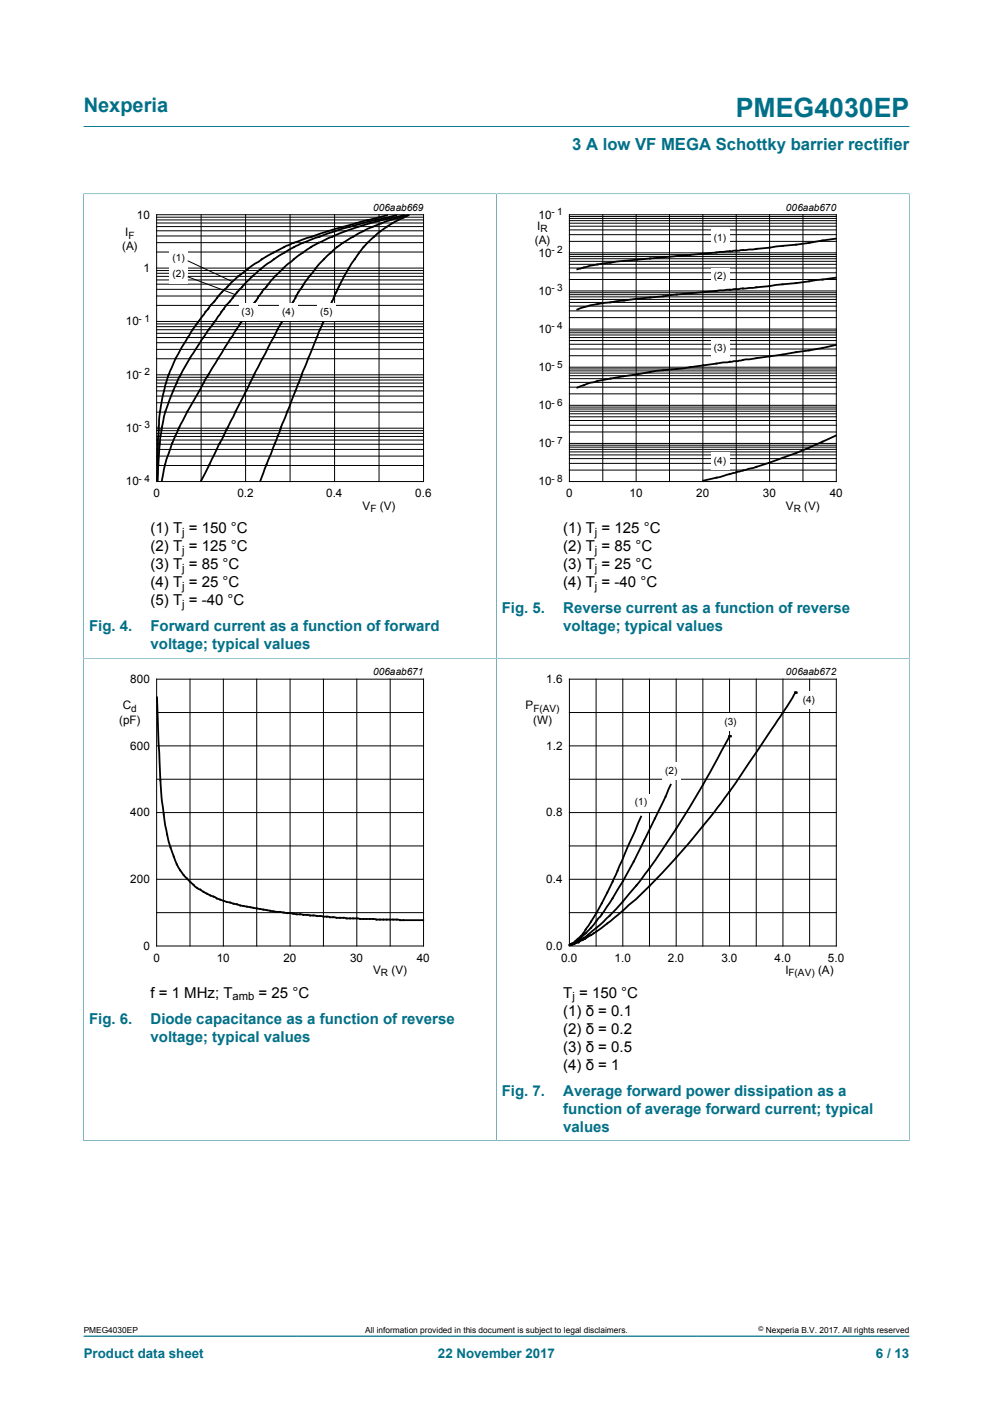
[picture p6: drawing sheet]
<svg xmlns="http://www.w3.org/2000/svg" width="210mm" height="297mm" viewBox="0 0 210 297" stroke-linecap="round" stroke-linejoin="round" font-family="sans-serif">
<path d="M17.7 26.8h174.6M17.7 40.9v98.3h87.3v-98.2h-87.4M17.7 282.6h174.6" fill="none" stroke="#007088" stroke-width=".21"/>
<path d="M20.4 42.6h81.9v66.3h-81.9z" fill="none" stroke="#fff" stroke-width=".21"/>
<g fill="none" stroke="#000" stroke-width=".21">
<path d="M33.1 45.4h56.5v56.5h-56.5zM33.1 59.2h56.5M33.1 58.5h56.5M33.1 57.8h56.5M33.1 57.2h56.5M33.1 56.7h56.5M33.1 53.3h56.5M33.1 51.3h56.5M33.1 49.9h56.5M33.1 48.8h56.5M33.1 47.9h56.5M33.1 47.2h56.5"/>
<path d="M33.1 46.5h56.5M33.1 45.9h56.5M42.5 45.4v56.5M51.9 45.4v56.5M61.3 45.4v56.5M70.8 45.4v56.5M80.2 45.4v56.5M33.1 79.8h56.5M33.1 79.3h56.5M33.1 75.9h56.5M33.1 73.9h56.5M33.1 72.5h56.5"/>
<path d="M33.1 71.4h56.5M33.1 70.5h56.5M33.1 69.8h56.5M33.1 69.1h56.5M33.1 68.5h56.5M33.1 68h56.5M33.1 64.6h56.5M33.1 62.6h56.5M33.1 61.2h56.5M33.1 60.1h56.5M33.1 98.5h56.5M33.1 96.5h56.5"/>
<path d="M33.1 95.1h56.5M33.1 94h56.5M33.1 93.1h56.5M33.1 92.3h56.5M33.1 91.7h56.5M33.1 91.1h56.5M33.1 90.6h56.5M33.1 87.2h56.5M33.1 85.2h56.5M33.1 83.8h56.5M33.1 82.7h56.5M33.1 81.8h56.5"/>
<path d="M33.1 81h56.5M33.1 80.4h56.5"/>
</g>
<g fill="#fff">
<path d="M35.9 52.9h3.9v3.7h-3.9z"/>
<path d="M35.9 56.3h3.9v3.6h-3.9z"/>
</g>
<path d="M39.7 58.5l10.1 3.9M39.7 55.2l9.4 4.3" fill="none" stroke="#000" stroke-width=".21"/>
<path d="M81.8 45.5a151.1 151.1 0 0 0-21.3 6.5 42 42 0 0 0-11.9 8.2 64.9 64.9 0 0 0-6.7 7.8 46.8 46.8 0 0 0-7 13.6l-.2 1.1a64.4 64.4 0 0 0-1.4 13.3v5.7M83.8 45.5a99.2 99.2 0 0 0-21.6 6.8 41.9 41.9 0 0 0-14 11.9l-1.7 2.3a94.5 94.5 0 0 0-9.1 14.5 39.5 39.5 0 0 0-3.9 17.3l-.2 3.4M85.4 45.5a63.6 63.6 0 0 0-19.6 6.8 37.1 37.1 0 0 0-11 10.3l-2.3 3.1-3.2 5.2a190.3 190.3 0 0 0-12.5 22l-.4 .9a31.4 31.4 0 0 0-2.2 7.9M86.2 45.5a36.4 36.4 0 0 0-17 8.6 55.4 55.4 0 0 0-9.6 13.9l-5.5 10.5-11.6 23.2M86.4 45.5a25.7 25.7 0 0 0-13.2 12.2l-2.3 4.5-3.5 8.2-12.3 31.3" fill="none" stroke="#000" stroke-width=".38"/>
<g fill="#fff">
<path d="M50.6 64.3h3.8v3.6h-3.8z"/>
<path d="M59.1 64.3h3.8v3.6h-3.8z"/>
<path d="M67.1 64.3h3.8v3.6h-3.8z"/>
</g>
<path d="M192.3 40.9v98.3h-87.3v-98.2h87.4" fill="none" stroke="#007088" stroke-width=".21"/>
<path d="M107.7 42.6h81.9v66.3h-81.9z" fill="none" stroke="#fff" stroke-width=".21"/>
<g fill="none" stroke="#000" stroke-width=".21">
<path d="M120.4 45.4h56.5v56.5h-56.5zM120.4 59.1h56.5M120.4 57.7h56.5M120.4 56.7h56.5M120.4 55.9h56.5M120.4 55.3h56.5M120.4 54.7h56.5M120.4 54.3h56.5M120.4 53.9h56.5M120.4 53.5h56.5M120.4 51.1h56.5M120.4 49.6h56.5"/>
<path d="M120.4 48.6h56.5M120.4 47.9h56.5M120.4 47.2h56.5M120.4 46.7h56.5M120.4 46.2h56.5M120.4 45.8h56.5M127.5 45.4v56.5M134.5 45.4v56.5M141.6 45.4v56.5M148.6 45.4v56.5M155.7 45.4v56.5M162.8 45.4v56.5"/>
<path d="M169.8 45.4v56.5M120.4 79.5h56.5M120.4 78.9h56.5M120.4 78.5h56.5M120.4 78h56.5M120.4 77.7h56.5M120.4 75.3h56.5M120.4 73.8h56.5M120.4 72.8h56.5M120.4 72h56.5M120.4 71.4h56.5M120.4 70.9h56.5"/>
<path d="M120.4 70.4h56.5M120.4 70h56.5M120.4 69.6h56.5M120.4 67.2h56.5M120.4 65.8h56.5M120.4 64.8h56.5M120.4 64h56.5M120.4 63.3h56.5M120.4 62.8h56.5M120.4 62.3h56.5M120.4 61.9h56.5M120.4 61.5h56.5"/>
<path d="M120.4 99.4h56.5M120.4 98h56.5M120.4 97h56.5M120.4 96.2h56.5M120.4 95.6h56.5M120.4 95.1h56.5M120.4 94.6h56.5M120.4 94.2h56.5M120.4 93.8h56.5M120.4 91.4h56.5M120.4 90h56.5M120.4 89h56.5"/>
<path d="M120.4 88.2h56.5M120.4 87.5h56.5M120.4 87h56.5M120.4 86.5h56.5M120.4 86.1h56.5M120.4 85.7h56.5M120.4 83.3h56.5M120.4 81.9h56.5M120.4 80.9h56.5M120.4 80.1h56.5"/>
</g>
<g fill="#fff">
<path d="M150.4 48.5h3.8v3.7h-3.8z"/>
<path d="M150.4 56.7h3.8v3.7h-3.8z"/>
<path d="M150.4 71.8h3.8v3.7h-3.8z"/>
<path d="M150.4 95.7h3.8v3.7h-3.8z"/>
</g>
<g fill="none" stroke="#000" stroke-width=".38">
<path d="M176.7 50.5a222 222 0 0 1-21.6 2.5l-23.2 2.2a48.5 48.5 0 0 0-8.9 1.5l-.9 .3M176.7 58.7a294.1 294.1 0 0 1-21.3 2.5l-16.5 1.6a144 144 0 0 0-14.1 1.8l-2.7 .9M176.7 73l-2.7 .6-8.5 1.4-21 2.9a137.2 137.2 0 0 0-15.4 2.2 24.8 24.8 0 0 0-7 1.9M176.7 92.2a112.3 112.3 0 0 1-21.3 7.8l-6.7 1.7M33.2 147.5l.5 11.7a86 86 0 0 0 2 18.8 19.3 19.3 0 0 0 3.4 7.4 14.4 14.4 0 0 0 5.4 4l.7 .3a23.7 23.7 0 0 0 7 2.1l6.3 1.1 12.7 1.3 8 .2 .4 .1 9.9 .2M154.3 155.7l-.4 .8a226.8 226.8 0 0 1-17 27.8 70.8 70.8 0 0 1-11.3 12.3l-1.8 1.6-2.1 1.3M168.2 146.5l-.2 .3a563.1 563.1 0 0 1-15.5 23.1 200.1 200.1 0 0 1-18.1 20.4l-1.4 1.2a42.1 42.1 0 0 1-10.5 7.7l-.8 .3M135.6 172.8l-2.8 6.2a92 92 0 0 1-9.4 18.4l-2.1 2.1M141.8 166l-2.1 4.7a246.6 246.6 0 0 1-10.2 19.3 33.6 33.6 0 0 1-7.8 9.4l-.4 .1M120.5 199.9h.1M120.6 199.9h.1M120.6 199.9h.2"/>
<path d="M120.8 199.8l-.1 .1M120.8 199.8h.1M120.8 199.8h.3M121.1 199.8l-.3 .1M121.3 199.5l-.5 .4M121.3 199.5l-.3 .3M121.3 199.6l-.2 .2M121.7 199.5l-.4 .1"/>
</g>
<path d="M105 139.2v102.1M17.6 241.3h174.8M17.7 241.4v-102.2h174.6v102.2" fill="none" stroke="#007088" stroke-width=".21"/>
<path d="M20.4 140.8h81.9v66.4h-81.9zM107.7 140.8h81.9v66.4h-81.9z" fill="none" stroke="#fff" stroke-width=".21"/>
<g fill="none" stroke="#000" stroke-width=".21">
<path d="M33.1 143.7h56.5v56.4h-56.5zM33.1 157.8h56.5M33.1 150.7h56.5M40.2 143.7v56.4M47.2 143.7v56.4M54.3 143.7v56.4M61.3 143.7v56.4M68.4 143.7v56.4M75.5 143.7v56.4M82.5 143.7v56.4M120.4 143.7h56.5v56.4h-56.5zM120.4 157.8h56.5"/>
<path d="M120.4 150.7h56.5M126.1 143.7v56.4M131.7 143.7v56.4M137.4 143.7v56.4M143 143.7v56.4M148.6 143.7v56.4M154.3 143.7v56.4M159.9 143.7v56.4M165.6 143.7v56.4M171.2 143.7v56.4M33.1 178.9h56.5M33.1 171.9h56.5"/>
<path d="M33.1 164.8h56.5M120.4 178.9h56.5M120.4 171.9h56.5M120.4 164.8h56.5M33.1 193.1h56.5M33.1 186h56.5M120.4 193.1h56.5M120.4 186h56.5"/>
</g>
<g fill="#fff">
<path d="M133.7 167.9h3.8v3.7h-3.8z"/>
<path d="M140.1 161.3h3.8v3.7h-3.8z"/>
<path d="M152.6 151h3.8v3.7h-3.8z"/>
<path d="M169.2 146.3h3.8v3.6h-3.8z"/>
</g>
<text font-size="5.6" fill="#007088" x="155.6" y="24.8">PMEG4030EP</text>
<text font-size="4.2" fill="#007088" x="17.7" y="23.6">Nexperia</text>
<text font-size="3.5" fill="#007088" x="121" y="31.7">3 A low VF MEGA Schottky barrier rectifier</text>
<g font-size="3.2">
<text x="31.8" y="112.8">(1) T = 150 °C</text>
<text x="119.1" y="112.8">(1) T = 125 °C</text>
<text x="31.8" y="116.6">(2) T = 125 °C</text>
<text x="119.1" y="116.6">(2) T = 85 °C</text>
<text x="31.8" y="120.4">(3) T = 85 °C</text>
<text x="31.8" y="124.2">(4) T = 25 °C</text>
<text x="119.1" y="120.4">(3) T = 25 °C</text>
<text x="119.1" y="124.2">(4) T = -40 °C</text>
<text x="31.8" y="128">(5) T = -40 °C</text>
<text x="31.8" y="211">f = 1 MHz; T</text>
<text x="54.7" y="211">= 25 °C</text>
<text x="119.1" y="211">T = 150 °C</text>
<text x="119.1" y="214.8">(1) δ = 0.1</text>
<text x="119.1" y="218.6">(2) δ = 0.2</text>
<text x="119.1" y="222.4">(3) δ = 0.5</text>
<text x="119.1" y="226.3">(4) δ = 1</text>
</g>
<g font-size="3.2" fill="#007088">
<text x="106.1" y="129.8">Fig. 5.</text>
<text x="119.1" y="129.8">Reverse current as a function of reverse</text>
<text x="18.8" y="133.6">Fig. 4.</text>
<text x="31.8" y="133.6">Forward current as a function of forward</text>
<text x="31.8" y="137.4">voltage; typical values</text>
<text x="119.1" y="133.6">voltage; typical values</text>
<text x="18.8" y="216.6">Fig. 6.</text>
<text x="31.8" y="216.6">Diode capacitance as a function of reverse</text>
<text x="31.8" y="220.4">voltage; typical values</text>
<text x="106.1" y="231.8">Fig. 7.</text>
<text x="119.1" y="231.8">Average forward power dissipation as a</text>
<text x="119.1" y="235.6">function of average forward current; typical</text>
<text x="119.1" y="239.4">values</text>
</g>
<g font-size="2.8" fill="#007088">
<text x="17.7" y="287.2">Product data sheet</text>
<text x="92.6" y="287.2">22 November 2017</text>
<text x="185.2" y="287.2">6 / 13</text>
</g>
<g font-size="2.5">
<text x="28.9" y="46.2">10</text>
<text x="113.9" y="46.2">10</text>
<text x="25.8" y="53">(A)</text>
<text x="26.5" y="50">I</text>
<text x="113.1" y="51.6">(A)</text>
<text x="113.6" y="48.7">I</text>
<text x="30.3" y="57.6">1</text>
<text x="113.9" y="54.3">10</text>
<text x="113.9" y="62.4">10</text>
<text x="26.6" y="68.8">10</text>
<text x="113.9" y="70.4">10</text>
<text x="26.6" y="80.1">10</text>
<text x="113.9" y="78.5">10</text>
<text x="113.9" y="86.6">10</text>
<text x="26.6" y="91.4">10</text>
<text x="113.9" y="94.6">10</text>
<text x="26.6" y="102.7">10</text>
<text x="32.4" y="105.2">0</text>
<text x="50.2" y="105.2">0.2</text>
<text x="69" y="105.2">0.4</text>
<text x="76.7" y="107.8">V</text>
<text x="80.3" y="107.8">(V)</text>
<text x="87.8" y="105.2">0.6</text>
<text x="113.9" y="102.7">10</text>
<text x="119.7" y="105.2">0</text>
<text x="133.1" y="105.2">10</text>
<text x="147.2" y="105.2">20</text>
<text x="161.3" y="105.2">30</text>
<text x="166.2" y="107.8">V</text>
<text x="170.1" y="107.8">(V)</text>
<text x="175.5" y="105.2">40</text>
<text x="27.5" y="144.5">800</text>
<text x="115.5" y="144.5">1.6</text>
<text x="25.2" y="153.1">(pF)</text>
<text x="26" y="150">C</text>
<text x="111.2" y="150">P</text>
<text x="112.7" y="153.1">(W)</text>
<text x="27.5" y="158.6">600</text>
<text x="115.5" y="158.6">1.2</text>
<text x="27.5" y="172.7">400</text>
<text x="115.5" y="172.7">0.8</text>
<text x="27.5" y="186.9">200</text>
<text x="115.5" y="186.9">0.4</text>
<text x="30.3" y="200.9">0</text>
<text x="32.4" y="203.5">0</text>
<text x="45.8" y="203.5">10</text>
<text x="59.9" y="203.5">20</text>
<text x="74" y="203.5">30</text>
<text x="88.2" y="203.5">40</text>
<text x="115.5" y="200.9">0.0</text>
<text x="118.6" y="203.5">0.0</text>
<text x="130" y="203.5">1.0</text>
<text x="141.3" y="203.5">2.0</text>
<text x="152.6" y="203.5">3.0</text>
<text x="163.8" y="203.5">4.0</text>
<text x="175.1" y="203.5">5.0</text>
<text x="78.9" y="206">V</text>
<text x="82.8" y="206">(V)</text>
<text x="166.1" y="206">I</text>
<text x="173" y="206">(A)</text>
</g>
<g font-size="2.4">
<text x="38.5" y="113.4">j</text>
<text x="125.8" y="113.4">j</text>
<text x="38.5" y="117.2">j</text>
<text x="125.8" y="117.2">j</text>
<text x="38.5" y="121">j</text>
<text x="38.5" y="124.8">j</text>
<text x="125.8" y="121">j</text>
<text x="125.8" y="124.8">j</text>
<text x="38.5" y="128.6">j</text>
<text x="49.2" y="211.6">amb</text>
<text x="121.1" y="211.6">j</text>
</g>
<g font-size="2.1">
<text x="78.9" y="44.6">006aab669</text>
<text x="116.6" y="45.5">- 1</text>
<text x="166.2" y="44.6">006aab670</text>
<text x="27.2" y="50.5">F</text>
<text x="114.3" y="49.2">R</text>
<text x="116.6" y="53.6">- 2</text>
<text x="151" y="50.9">(1)</text>
<text x="36.5" y="55.3">(1)</text>
<text x="36.5" y="58.6">(2)</text>
<text x="151" y="59.1">(2)</text>
<text x="116.6" y="61.6">- 3</text>
<text x="29.3" y="68.1">- 1</text>
<text x="51.1" y="66.6">(3)</text>
<text x="59.7" y="66.6">(4</text>
<text x="61.6" y="66.6">)</text>
<text x="67.7" y="66.6">(5)</text>
<text x="116.6" y="69.7">- 4</text>
<text x="116.6" y="77.7">- 5</text>
<text x="151" y="74.2">(3)</text>
<text x="29.3" y="79.4">- 2</text>
<text x="116.6" y="85.8">- 6</text>
<text x="29.3" y="90.6">- 3</text>
<text x="116.6" y="93.9">- 7</text>
<text x="29.3" y="101.9">- 4</text>
<text x="116.6" y="101.9">- 8</text>
<text x="151" y="98.1">(4)</text>
<text x="78.3" y="108.2">F</text>
<text x="167.9" y="108.2">R</text>
<text x="78.9" y="142.8">006aab671</text>
<text x="166.2" y="142.8">006aab672</text>
<text x="169.8" y="148.6">(4</text>
<text x="171.6" y="148.6">)</text>
<text x="27.7" y="150.5">d</text>
<text x="112.8" y="150.5">F(AV)</text>
<text x="153.2" y="153.4">(3)</text>
<text x="140.7" y="163.7">(2)</text>
<text x="134.3" y="170.3">(1)</text>
<text x="80.6" y="206.5">R</text>
<text x="166.8" y="206.5">F(AV)</text>
</g>
<g font-size="1.8">
<text x="17.7" y="282">PMEG4030EP</text>
<text x="77.2" y="282">All information provided in this document is subject to legal disclaimers.</text>
<text x="161.9" y="282">Nexperia B.V. 2017. All rights reserved</text>
</g>
<text font-size="1.4" x="160.4" y="281.6">©</text>
</svg>
